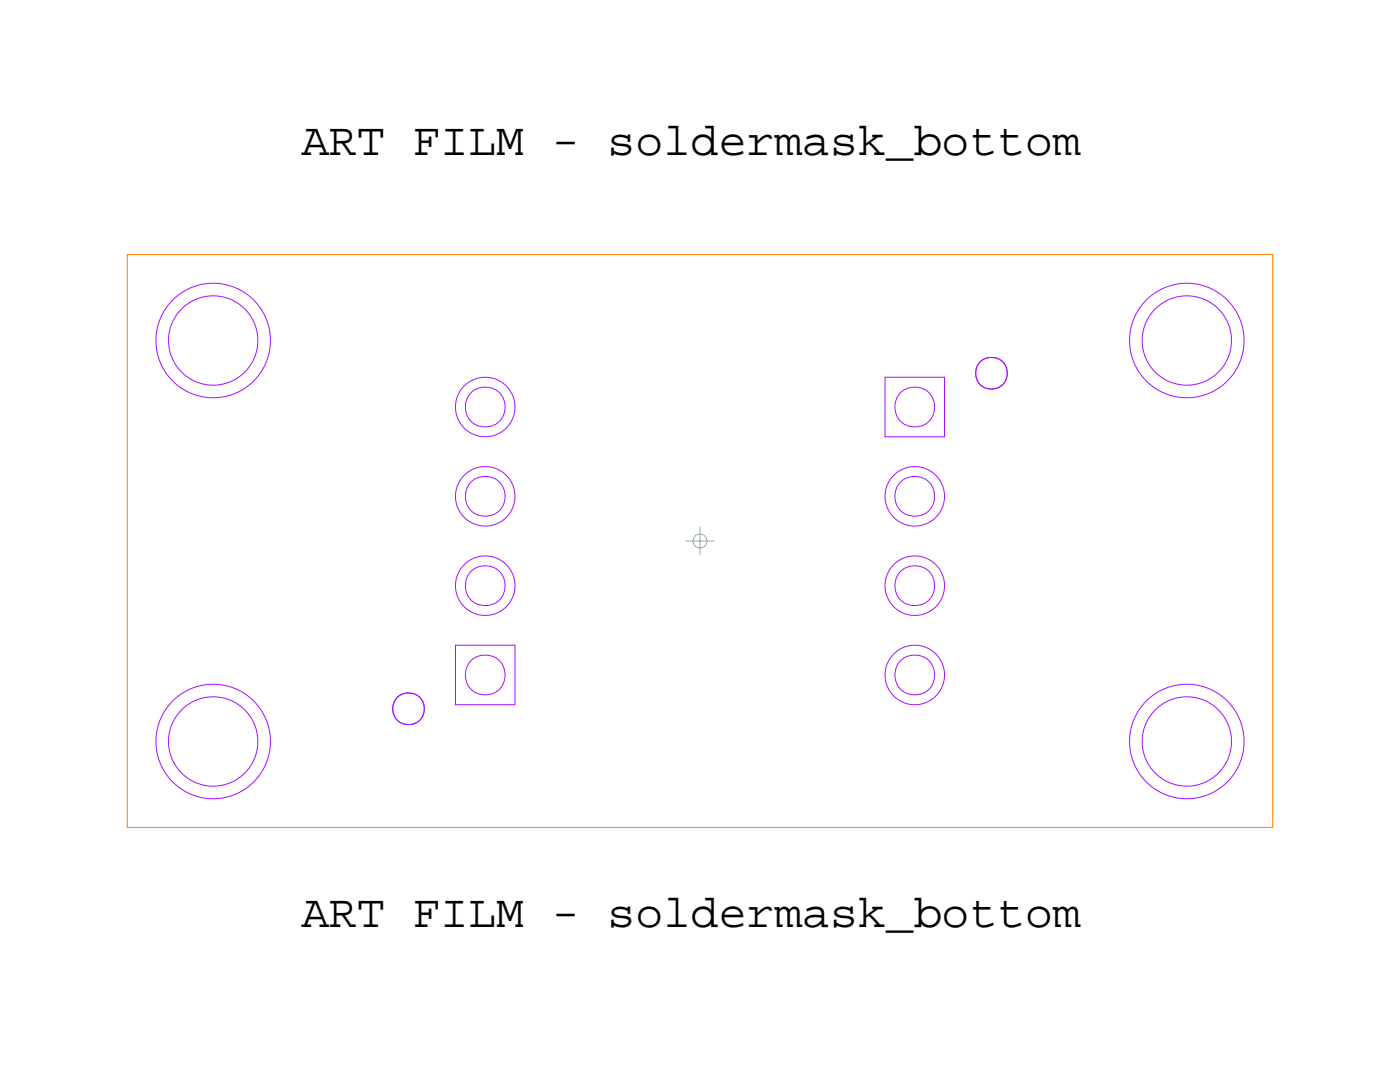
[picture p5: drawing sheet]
<svg xmlns="http://www.w3.org/2000/svg" width="279mm" height="216mm" viewBox="0 0 279 216" stroke-linecap="round" stroke-linejoin="round" font-family="sans-serif">
<!-- layer: Board Outline -->
<path d="M25.4 50.8h228.6v114.3h-228.6z" fill="none" stroke="#ff8000" stroke-width=".2"/>
<!-- layer: Nets -->
<g fill="none" stroke="#a610ff" stroke-width=".2">
<path d="M176.6 75.3h11.9v11.9h-11.9zM90.9 128.7h11.9v11.9h-11.9z"/>
<circle cx="42.5" cy="67.9" r="8.9"/>
<circle cx="42.5" cy="67.9" r="11.4"/>
<circle cx="197.9" cy="74.5" r="3.2"/>
<circle cx="236.9" cy="67.9" r="8.9"/>
<circle cx="236.9" cy="67.9" r="11.4"/>
<circle cx="96.8" cy="99.1" r="4"/>
<circle cx="96.8" cy="81.2" r="4"/>
<circle cx="96.8" cy="81.2" r="5.9"/>
<circle cx="96.8" cy="99" r="5.9"/>
<circle cx="182.5" cy="99.1" r="4"/>
<circle cx="182.5" cy="81.2" r="4"/>
<circle cx="182.6" cy="99" r="5.9"/>
<circle cx="96.8" cy="116.9" r="4"/>
<circle cx="96.8" cy="116.9" r="5.9"/>
<circle cx="182.5" cy="116.9" r="4"/>
<circle cx="182.6" cy="116.9" r="5.9"/>
<circle cx="96.8" cy="134.7" r="4"/>
<circle cx="182.5" cy="134.7" r="4"/>
<circle cx="182.6" cy="134.7" r="5.9"/>
<circle cx="42.5" cy="148" r="8.9"/>
<circle cx="42.5" cy="148" r="11.4"/>
<circle cx="81.5" cy="141.5" r="3.2"/>
<circle cx="236.9" cy="148" r="8.9"/>
<circle cx="236.9" cy="148" r="11.4"/>
</g>
<!-- layer: Drawing Origin -->
<g fill="none" stroke="#74c48f" stroke-width=".2">
<path d="M136.8 107.9h5.8M139.7 105.1v5.7"/>
<circle cx="139.7" cy="108" r="1.38"/>
</g>
<g font-size="9.3">
<text x="60.1" y="30.9">ART FILM - soldermask_bottom</text>
<text x="60.1" y="185">ART FILM - soldermask_bottom</text>
</g>
</svg>
